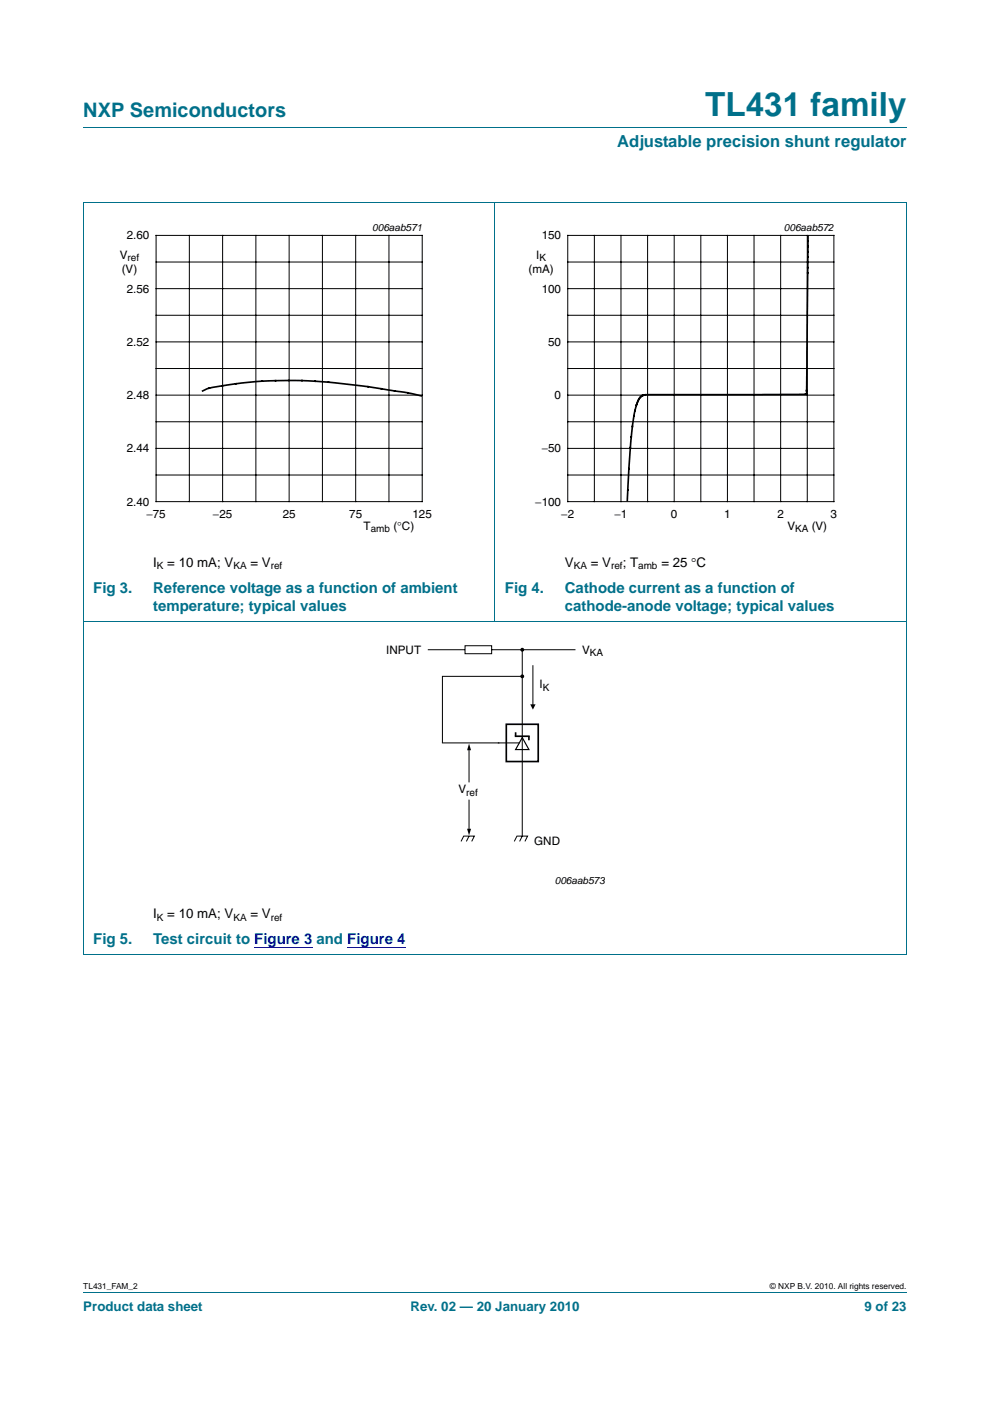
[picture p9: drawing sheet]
<svg xmlns="http://www.w3.org/2000/svg" width="210mm" height="297mm" viewBox="0 0 210 297" stroke-linecap="round" stroke-linejoin="round" font-family="sans-serif">
<path d="M17.7 27h174.6M17.6 42.9h174.7M17.7 42.9v159.4h174.6v-159.4M105 42.8v89M17.6 131.8h174.7M17.7 273.9h174.6" fill="none" stroke="#00708a" stroke-width=".21"/>
<path d="M53.9 200.9h12.4M73.7 200.9h12.3" fill="none" stroke="#00f" stroke-width=".21"/>
<path d="M20.4 47.1h81.9v66.3h-81.9zM107.7 47.1h81.9v66.3h-81.9z" fill="none" stroke="#fff" stroke-width=".21"/>
<g fill="none" stroke="#000" stroke-width=".21">
<path d="M33.1 49.9h56.5v56.5h-56.5zM33.1 55.6h56.5M40.2 49.9v56.5M47.2 49.9v56.5M54.3 49.9v56.5M61.3 49.9v56.5M68.4 49.9v56.5M75.4 49.9v56.5M82.5 49.9v56.5M120.4 49.9h56.5v56.5h-56.5zM120.4 55.6h56.5M126.1 49.9v56.5"/>
<path d="M131.7 49.9v56.5M137.4 49.9v56.5M143 49.9v56.5M148.6 49.9v56.5M154.3 49.9v56.5M159.9 49.9v56.5M165.6 49.9v56.5M171.2 49.9v56.5M33.1 66.8h56.5M33.1 78.1h56.5M33.1 61.2h56.5M33.1 72.5h56.5"/>
<path d="M120.4 66.8h56.5M120.4 78.1h56.5M120.4 61.2h56.5M120.4 72.5h56.5M33.1 89.4h56.5M33.1 83.8h56.5M33.1 95.1h56.5M120.4 89.4h56.5M120.4 83.8h56.5M120.4 95.1h56.5M33.1 100.7h56.5M120.4 100.7h56.5"/>
<path d="M90.7 137.8h7.9M98.6 136.9h5.7v1.7h-5.7zM104.3 137.8h17.8M110.8 137.8v39.5l-.6 1.1M99.5 158.8v7M105.7 157.5h4.4M110.8 143.4h-17v14.1h12M113 141.1v8.8M97.8 178.4l.6-1.1h2.2l-.6 1.1M99.5 177.3l-.6 1.1M99.5 169.6v6.4M109.1 178.4l.5-1.1h2.3l-.6 1.1"/>
</g>
<path d="M171.4 50l-.3 33.5-.2 .1h.2l-33.7 .1-1.2 .2M43 82.9a9.7 9.7 0 0 1 4.2-1.1 98.3 98.3 0 0 1 30.9 .2l8.4 1.3 2.8 .6M136.2 83.9l-.6 .6-.5 1.1-.8 3.6-.6 5.9-.6 11M136.2 83.9h.1M107.4 153.6h6.8v7.9h-6.8zM109.4 155.3v.8h2.8v.8" fill="none" stroke="#000" stroke-width=".35"/>
<g fill="#000" stroke="#000" stroke-width=".25">
<circle cx="110.8" cy="137.8" r=".28"/>
<circle cx="110.8" cy="143.4" r=".28"/>
</g>
<path d="M99.5 157.7l.4 1.4h-.8zM112.5 149.3h1.1l-.6 1.2zM99.1 175.7h.8l-.4 1.4z" fill="#000"/>
<path d="M110.8 156.4l1.4 2.5h-2.8z" fill="none" stroke="#000" stroke-width=".25"/>
<text font-size="7" fill="#00708a" x="149.6" y="24.6">TL431 family</text>
<text font-size="4.2" fill="#00708a" x="17.7" y="24.9">NXP Semiconductors</text>
<text font-size="3.5" fill="#00708a" x="130.9" y="31.1">Adjustable precision shunt regulator</text>
<g font-size="3.2" fill="#00708a">
<text x="19.8" y="125.8">Fig 3.</text>
<text x="32.5" y="125.8">Reference voltage as a function of ambient</text>
<text x="107.1" y="125.8">Fig 4.</text>
<text x="119.8" y="125.8">Cathode current as a function of</text>
<text x="32.5" y="129.6">temperature; typical values</text>
<text x="119.8" y="129.6">cathode-anode voltage; typical values</text>
<text x="19.8" y="200.2">Fig 5.</text>
<text x="32.5" y="200.2">Test circuit to Figure 3 and Figure 4</text>
</g>
<g font-size="2.8">
<text x="32.5" y="120.2">I</text>
<text x="35.5" y="120.2">= 10 mA; V</text>
<text x="53.1" y="120.2">= V</text>
<text x="119.8" y="120.2">V</text>
<text x="125.3" y="120.2">= V</text>
<text x="132.1" y="120.2">; T</text>
<text x="140.3" y="120.2">= 25 °C</text>
<text x="32.5" y="194.7">I</text>
<text x="35.5" y="194.7">= 10 mA; V</text>
<text x="53.1" y="194.7">= V</text>
</g>
<g font-size="2.8" fill="#00708a">
<text x="17.7" y="277.9">Product data sheet</text>
<text x="87.1" y="277.9">Rev. 02 — 20 January 2010</text>
<text x="183.4" y="277.9">9 of 23</text>
</g>
<g font-size="2.5">
<text x="26.9" y="50.8">2.60</text>
<text x="114.9" y="50.8">150</text>
<text x="25.4" y="54.9">V</text>
<text x="25.8" y="57.9">(V)</text>
<text x="112.1" y="57.9">(mA)</text>
<text x="113.7" y="54.9">I</text>
<text x="26.9" y="62">2.56</text>
<text x="114.9" y="62">100</text>
<text x="26.9" y="73.3">2.52</text>
<text x="116.3" y="73.3">50</text>
<text x="26.9" y="84.6">2.48</text>
<text x="117.6" y="84.6">0</text>
<text x="26.9" y="95.9">2.44</text>
<text x="114.9" y="95.9">−50</text>
<text x="26.9" y="107.2">2.40</text>
<text x="113.5" y="107.2">−100</text>
<text x="31.1" y="109.7">−75</text>
<text x="45.2" y="109.7">−25</text>
<text x="60" y="109.7">25</text>
<text x="74.1" y="109.7">75</text>
<text x="77.1" y="112.3">T</text>
<text x="83.4" y="112.3">(°C)</text>
<text x="87.5" y="109.7">125</text>
<text x="119.1" y="109.7">−2</text>
<text x="130.3" y="109.7">−1</text>
<text x="142.3" y="109.7">0</text>
<text x="153.6" y="109.7">1</text>
<text x="164.9" y="109.7">2</text>
<text x="167" y="112.3">V</text>
<text x="172.2" y="112.3">(V)</text>
<text x="176.2" y="109.7">3</text>
<text x="81.9" y="138.6">INPUT</text>
<text x="123.5" y="138.6">V</text>
<text x="114.4" y="145.9">I</text>
<text x="97.2" y="168.2">V</text>
<text x="113.3" y="179.2">GND</text>
</g>
<g font-size="2.1">
<text x="79" y="49.1">006aab571</text>
<text x="166.3" y="49.1">006aab572</text>
<text x="27" y="55.4">ref</text>
<text x="114.4" y="55.4">K</text>
<text x="78.6" y="112.8">amb</text>
<text x="168.6" y="112.8">KA</text>
<text x="33.3" y="120.7">K</text>
<text x="49.5" y="120.7">KA</text>
<text x="57.4" y="120.7">ref</text>
<text x="121.7" y="120.7">KA</text>
<text x="129.6" y="120.7">ref</text>
<text x="135.4" y="120.7">amb</text>
<text x="125.1" y="139.1">KA</text>
<text x="115.1" y="146.4">K</text>
<text x="98.9" y="168.7">ref</text>
<text x="117.7" y="187.4">006aab573</text>
<text x="33.3" y="195.2">K</text>
<text x="49.5" y="195.2">KA</text>
<text x="57.4" y="195.2">ref</text>
</g>
<g font-size="1.8">
<text x="17.7" y="273.3">TL431_FAM_2</text>
<text x="163.3" y="273.3">© NXP B.V. 2010. All rights reserved.</text>
</g>
</svg>
